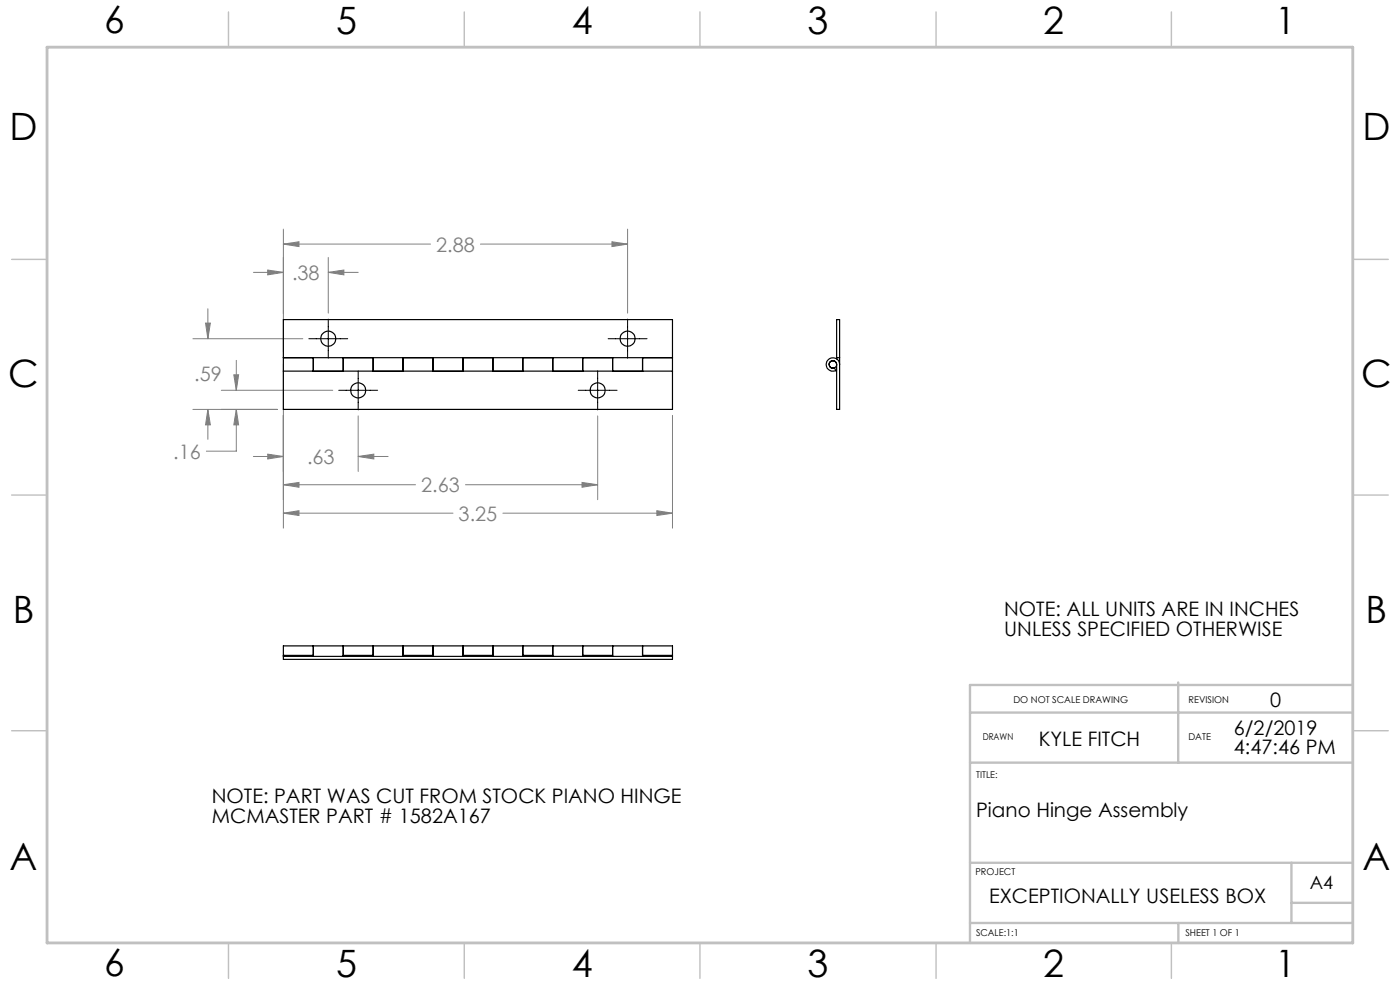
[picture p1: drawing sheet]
<svg xmlns="http://www.w3.org/2000/svg" width="297mm" height="210mm" viewBox="0 0 297 210" stroke-linecap="round" stroke-linejoin="round" font-family="sans-serif">
<g fill="none" stroke="#808080" stroke-width=".21">
<path d="M53.8 57.8h6.3M56.8 57.3l3.3 .5-3.3 .5zM60.1 51.8l3.3-.5v1zM60.1 48.6v26M60.1 51.8h31.2M69.6 57.8l3.4-.5v1zM69.6 54.6v11.8M69.6 57.8h6.4M101.9 51.8h31.2M129.8 51.3l3.3 .5-3.3 .5zM133.1 48.6v17.8M40.9 71.9h23.3"/>
<path d="M43.6 68.5h1l-.5 3.4zM44.1 65.5v6.4M49.6 79.5h1l-.5 3.3zM50.1 76.4v6.4M60.1 77.1v34.9M40.9 86.8h17.9M44.1 86.8l.5 3.3h-1zM44.1 86.8v6.4M47 82.8h23.6M50.1 86.8l.5 3.3h-1zM50.1 86.8v8.9h-6.3M53.8 96.8h6.3"/>
<path d="M56.8 96.3l3.3 .5-3.3 .6zM76 96.8l3.3-.5v1.1zM76 88.2v11.8M76 96.8h6.3M126.8 88.2v17.8M142.7 88.1v23.9M60.1 108.9l3.3-.6v1.1zM60.1 102.8l3.3-.5v1.1zM60.1 108.9h36M60.1 102.8h28.1M98.7 102.8h28.1M106.7 108.9h36"/>
<path d="M123.5 102.3l3.3 .5-3.3 .6zM139.3 108.3l3.4 .6-3.4 .5z"/>
</g>
<path d="M65.5 71.9h8.3M69.6 67.7v8.3M76 78.7v8.3M126.8 78.7v8.3M129 71.9h8.3M133.1 67.7v8.3M71.9 82.8h8.2M122.7 82.8h8.2" fill="none" stroke="#000" stroke-width=".21"/>
<path d="M287 55h7.5M287 144.8v55.2h-187.2" fill="none" stroke="#c0c0c0" stroke-width=".21"/>
<path d="M205.8 151.2h81.2M249.9 144.8v17M287 145.3h-81.2v54.7M205.8 161.8h81.2M205.8 195.8h81.2M205.8 183h81.2M250 195.8v4.2M274 183v12.8M274 191.5h13" fill="none" stroke="#c0c0c0" stroke-width=".5"/>
<g fill="none" stroke="#c0c0c0" stroke-width=".3">
<path d="M48.5 2.5v7.5M98.5 2.5v7.5M148.5 2.5v7.5M198.6 2.5v7.5M248.5 2.5v7.5M2.5 55h7.5M287 55h7.5M2.5 105h7.5M287 105h7.5M2.5 155h7.5M287 155h7.5M48.5 200v7.5"/>
<path d="M98.5 200v7.5M148.5 200v7.5M198.6 200v7.5M248.5 200v7.5"/>
</g>
<path d="M10 10h277v190h-277z" fill="none" stroke="#c0c0c0" stroke-width=".6"/>
<path d="M60.1 108.9l3.3-.6v1.1zM139.3 108.3l3.4 .6-3.4 .5zM56.8 57.3l3.3 .5-3.3 .5zM69.6 57.8l3.4-.5v1zM56.8 96.3l3.3 .5-3.3 .6zM76 96.8l3.3-.5v1.1zM60.1 51.8l3.3-.5v1zM129.8 51.3l3.3 .5-3.3 .5zM60.1 102.8l3.3-.5v1.1zM123.5 102.3l3.3 .5-3.3 .6zM50.1 86.8l.5 3.3h-1zM49.6 79.5h1l-.5 3.3zM44.1 86.8l.5 3.3h-1zM43.6 68.5h1l-.5 3.4z" fill="#808080"/>
<g fill="none" stroke="#000" stroke-width=".25">
<path d="M60.1 75.9v2.8M60.1 78.7h82.6M60.1 75.9h82.6M60.1 78.7v8.1h82.6v-8.1M60.1 75.9v-8.1h82.6v8.1M66.5 75.9v2.8zM66.5 78.7h6.3M72.8 75.9v2.8zM79.2 75.9v2.8zM79.2 78.7h6.3M85.5 75.9v2.8zM91.9 75.9v2.8z"/>
<path d="M91.9 78.7h6.3M98.2 75.9v2.8zM104.6 75.9v2.8zM104.6 78.7h6.3M110.9 75.9v2.8zM117.3 75.9v2.8zM117.3 78.7h6.3M123.6 75.9v2.8zM130 75.9v2.8zM130 78.7h6.3M136.3 75.9v2.8zM142.7 75.9v2.8"/>
<path d="M177.5 76.1v-8.3h.6v19h-.6v-9.5a.8 .8 0 0 0-.9-.8 .8 .8 0 0 0-.7 1 .8 .8 0 0 0 1.1 .5l.3 .6M177.5 78.5l-.2 .1M177.5 75.9h.6M178.1 77.3a1.43 1.43 0 0 0-1.6-1.4 1.43 1.43 0 0 0-1.2 1.9 1.43 1.43 0 0 0 2 .8M60.1 139.2v.7h82.6v-.7M60.1 139.2h82.6M60.3 139v.2l-.2-.1v.1M72.8 139.2v-2.2v2h6.4v-2v2.2M85.5 139.2v-2.2v2h6.4v-2v2.2M98.2 139.2v-2.2v2h6.4v-2v2.2M110.9 139.2v-2.2v2h6.4v-2v2.2M123.6 139.2v-2.2v2h6.4v-2v2.2"/>
<path d="M142.7 139v.2M142.7 139h-6.4v-2v2.2M142.7 139v-2h-82.6v2h6.4v-2v2.2"/>
<circle cx="69.6" cy="71.8" r="1.59"/>
<circle cx="133.1" cy="71.8" r="1.59"/>
<circle cx="176.7" cy="77.3" r=".79"/>
<circle cx="76" cy="82.8" r="1.59"/>
<circle cx="126.8" cy="82.8" r="1.59"/>
</g>
<g font-size="8">
<text x="22.1" y="7.1">6</text>
<text x="71.3" y="7.1">5</text>
<text x="121.3" y="7.1">4</text>
<text x="171.3" y="7.1">3</text>
<text x="221.3" y="7.1">2</text>
<text x="270.5" y="7.1">1</text>
<text x="2" y="29.6">D</text>
<text x="289" y="29.6">D</text>
<text x="1.8" y="82.1">C</text>
<text x="288.8" y="82.1">C</text>
<text x="2.7" y="132.1">B</text>
<text x="289.7" y="132.1">B</text>
<text x="2" y="184.6">A</text>
<text x="289" y="184.6">A</text>
<text x="22.1" y="207.1">6</text>
<text x="71.3" y="207.1">5</text>
<text x="121.3" y="207.1">4</text>
<text x="171.3" y="207.1">3</text>
<text x="221.3" y="207.1">2</text>
<text x="270.5" y="207.1">1</text>
</g>
<g font-size="4.2" fill="#808080">
<text x="92.5" y="53.4">2.88</text>
<text x="62" y="59.4">.38</text>
<text x="41.2" y="80.9">.59</text>
<text x="36.7" y="97.3">.16</text>
<text x="65.1" y="98.4">.63</text>
<text x="89.4" y="104.4">2.63</text>
<text x="97.3" y="110.4">3.25</text>
</g>
<g font-size="4.2">
<text x="213" y="130.8">NOTE: ALL UNITS ARE IN INCHES</text>
<text x="213" y="134.9">UNLESS SPECIFIED OTHERWISE</text>
<text x="261.8" y="155.8">6/2/2019</text>
<text x="269.5" y="150">0</text>
<text x="220.4" y="158.3">KYLE FITCH</text>
<text x="261.8" y="160">4:47:46 PM</text>
<text x="44.9" y="170.3">NOTE: PART WAS CUT FROM STOCK PIANO HINGE</text>
<text x="207.1" y="173.2">Piano Hinge Assembly</text>
<text x="44.9" y="174.5">MCMASTER PART # 1582A167</text>
<text x="209.8" y="191.6">EXCEPTIONALLY USELESS BOX</text>
</g>
<text font-size="3.9" x="277.9" y="188.5">A4</text>
<g font-size="2">
<text x="215" y="149.2">DO NOT SCALE DRAWING</text>
<text x="252.2" y="149.1">REVISION</text>
<text x="208.5" y="156.9">DRAWN</text>
<text x="252.1" y="156.9">DATE</text>
<text x="207.1" y="164.9">TITLE:</text>
<text x="207" y="185.5">PROJECT</text>
<text x="207.1" y="198.6">SCALE:1:1</text>
<text x="251.5" y="198.6">SHEET 1 OF 1</text>
</g>
</svg>
